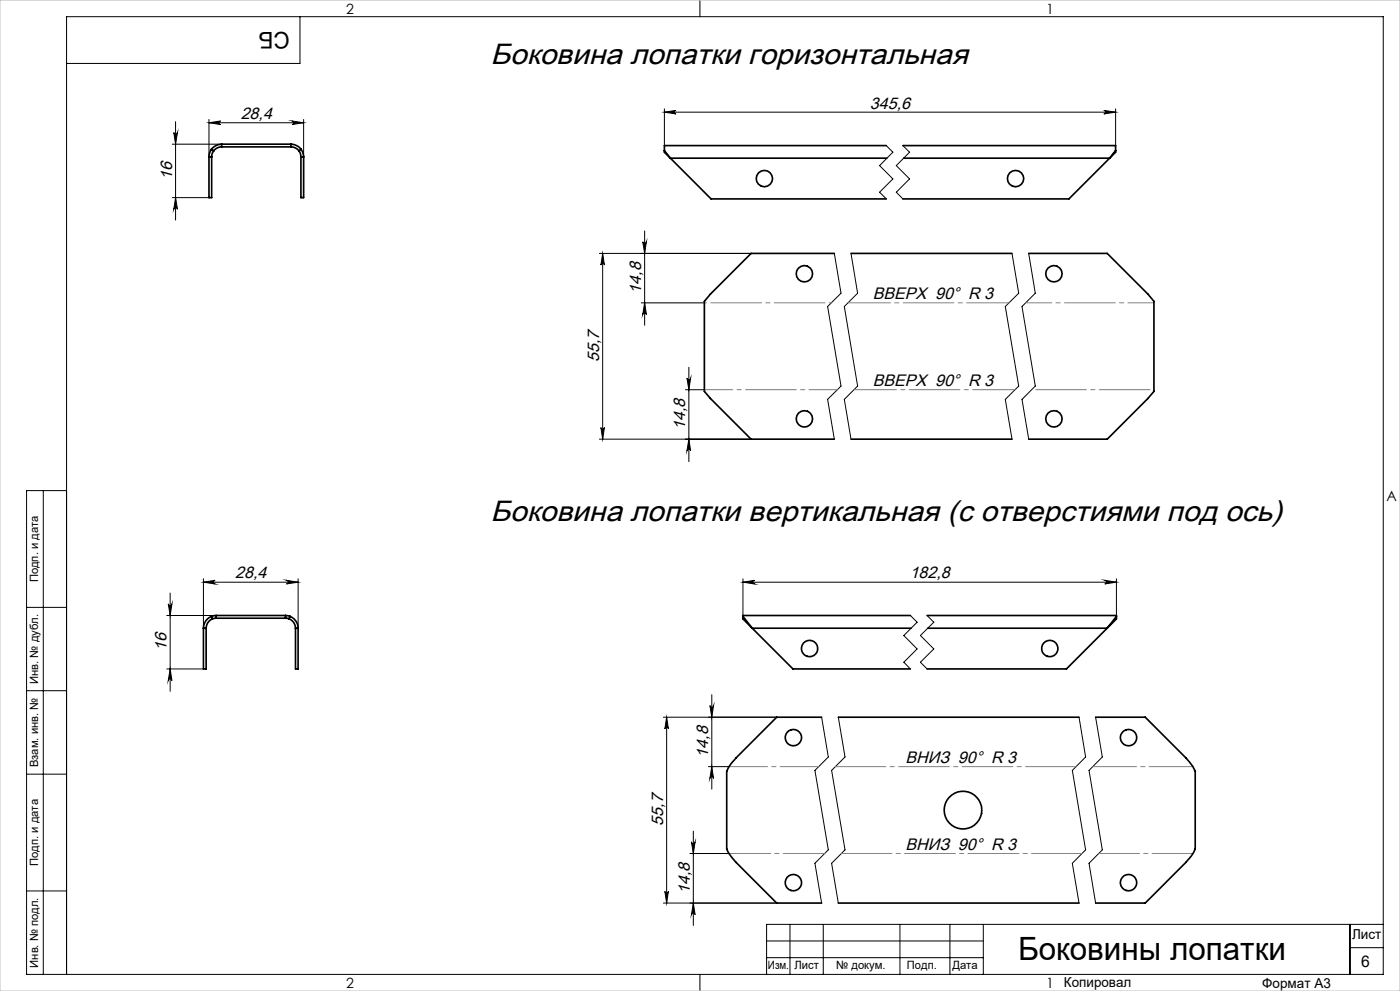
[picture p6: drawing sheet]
<svg xmlns="http://www.w3.org/2000/svg" width="420mm" height="297mm" viewBox="0 0 420 297" stroke-linecap="round" stroke-linejoin="round" font-family="sans-serif">
<g fill="none" stroke="#000" stroke-width=".3">
<path d="M90 5v14h-70M210 0v5M52.1 39.7a.55 .55 0 0 0 .6 .5 .55 .55 0 0 0 .5-.5l-.5 3.5zM52.7 36.5v29.5M62.7 35.8v11.2M62.7 36.8h28.4M62.7 36.8l3.5-.5a.53 .53 0 0 0-.5 .5 .53 .53 0 0 0 .5 .5zM87.6 36.3l3.5 .5-3.5 .5a.53 .53 0 0 0 .5-.5 .53 .53 0 0 0-.5-.5zM91.1 35.8v11.2M199.3 33.6l3.5-.5a.53 .53 0 0 0-.5 .5 .53 .53 0 0 0 .5 .5zM199.3 32.6v11M199.3 33.6h135.4"/>
<path d="M331.2 33.1l3.5 .5-3.5 .5a.53 .53 0 0 0 .5-.5 .53 .53 0 0 0-.5-.5zM334.7 32.6v11M51.7 59.2h11M51.7 43.2h14.8M52.7 59.2l.5 3.5a.55 .55 0 0 0-.5-.5 .55 .55 0 0 0-.6 .5zM265.9 43.6l2 2-4 4 4 4-4 4 2 2M270.9 43.6l2 2-4 4 4 4-4 4 2 2M179.8 75.9h45.5M180.8 75.9l.5 3.5a.53 .53 0 0 0-.5-.5 .53 .53 0 0 0-.5 .5zM180.8 75.9v55.7M192.8 72.5a.55 .55 0 0 0 .6 .5 .55 .55 0 0 0 .5-.5l-.5 3.4zM193.4 69.2v28.3"/>
<path d="M250.3 75.9l2 12-4 4 4 23.8-4 4 2 11.9M255.3 75.9l2 12-4 4 4 23.8-4 4 2 11.9M303.6 75.9l2 12-4 4 4 23.8-4 4 2 11.9M308.6 75.9l2 12-4 4 4 23.8-4 4 2 11.9M192.4 90.8h18.9M193.4 90.8l.5 3.5a.55 .55 0 0 0-.5-.5 .55 .55 0 0 0-.6 .5zM205.6 116.8h5.7M206.1 113.3a.55 .55 0 0 0 .5 .5 .55 .55 0 0 0 .6-.5l-.5 3.5zM206.7 110.1v28.3M179.8 131.6h45.5M180.3 128.1a.53 .53 0 0 0 .5 .5 .53 .53 0 0 0 .5-.5l-.5 3.5zM206.7 131.6l.5 3.5a.55 .55 0 0 0-.6-.5 .55 .55 0 0 0-.5 .5z"/>
<path d="M13 147v145M20 147h-12v145h407v-287h-395v287M51 177.7v29.5M61 174.5l3.5-.6a.55 .55 0 0 0-.5 .6 .55 .55 0 0 0 .5 .5zM61 173.5v14.8M61 174.5h28.4M85.9 173.9l3.5 .6-3.5 .5a.55 .55 0 0 0 .5-.5 .55 .55 0 0 0-.5-.6zM89.4 173.5v14.8M222.9 174.5l3.5-.6a.55 .55 0 0 0-.5 .6 .55 .55 0 0 0 .5 .5zM222.9 174.5h112M222.9 173.5v11M331.4 173.9l3.5 .6-3.5 .5a.55 .55 0 0 0 .5-.5 .55 .55 0 0 0-.5-.6z"/>
<path d="M334.9 173.5v11M8 182h12M50 184.5h14.8M50.5 181a.55 .55 0 0 0 .5 .5 .55 .55 0 0 0 .6-.5l-.6 3.5zM273.1 184.5l2 2-4 4 4 4-4 4 2 2M278.1 184.5l2 2-4 4 4 4-4 4 2 2M8 207h12M50 200.5h11M51 200.5l.6 3.5a.55 .55 0 0 0-.6-.5 .55 .55 0 0 0-.5 .5zM200 214.9v55.7M200 214.9l.5 3.5a.53 .53 0 0 0-.5-.5 .53 .53 0 0 0-.5 .5zM213 211.5a.55 .55 0 0 0 .5 .5 .55 .55 0 0 0 .6-.5l-.6 3.4z"/>
<path d="M213.5 208.2v28.3M233 214.9h-34M246.5 214.9l2 12-4 4 4 23.8-4 4 2 11.9M251.5 214.9l2 12-4 4 4 23.8-4 4 2 11.9M323.7 214.9l2 12-4 4 4 23.8-4 4 2 11.9M328.7 214.9l2 12-4 4 4 23.8-4 4 2 11.9M8 232h12M212.5 229.8h6.2M213.5 229.8l.6 3.5a.55 .55 0 0 0-.6-.5 .55 .55 0 0 0-.5 .5zM207 255.8h11.7M207.4 252.3a.55 .55 0 0 0 .6 .5 .55 .55 0 0 0 .5-.5l-.5 3.5zM208 249.1v28.3"/>
<path d="M8 267h12M199.5 267.1a.53 .53 0 0 0 .5 .6 .53 .53 0 0 0 .5-.6l-.5 3.5zM208 270.6l.5 3.5a.55 .55 0 0 0-.5-.5 .55 .55 0 0 0-.6 .5zM233 270.6h-34M237 277v15M247 277v15M270 277v15M285 277v15M295 277v15M405 277v15M415 277h-185v15M210 292v5"/>
<path d="M230 282h65M230 287h65M405 284h10"/>
</g>
<path d="M247.4 255.8h-28.7" fill="none" stroke="#808080" stroke-width=".3" stroke-dasharray="15.2 1.3 1.3 1.3" stroke-dashoffset="2.8"/>
<path d="M218.7 229.8h26.9" fill="none" stroke="#808080" stroke-width=".3" stroke-dasharray="15.2 1.3 1.3 1.3" stroke-dashoffset="3.7"/>
<path d="M250.6 229.8h72.2M324.6 255.8h-72.2" fill="none" stroke="#808080" stroke-width=".3" stroke-dasharray="15.2 1.3 1.3 1.3" stroke-dashoffset=".1"/>
<path d="M357.9 255.8h-28.3" fill="none" stroke="#808080" stroke-width=".3" stroke-dasharray="15.2 1.3 1.3 1.3" stroke-dashoffset="3"/>
<path d="M327.8 229.8h30.1" fill="none" stroke="#808080" stroke-width=".3" stroke-dasharray="15.2 1.3 1.3 1.3" stroke-dashoffset="2.1"/>
<path d="M211.3 90.7h38.1" fill="none" stroke="#808080" stroke-width=".3" stroke-dasharray="15.2 1.3 1.3 1.3" stroke-dashoffset="-1.9"/>
<path d="M251.2 116.8h-39.9" fill="none" stroke="#808080" stroke-width=".3" stroke-dasharray="15.2 1.3 1.3 1.3" stroke-dashoffset="6.7"/>
<path d="M254.4 90.7h48.3M304.5 116.8h-48.3" fill="none" stroke="#808080" stroke-width=".3" stroke-dasharray="15.2 1.3 1.3 1.3" stroke-dashoffset="2.5"/>
<path d="M307.7 90.7h38.5" fill="none" stroke="#808080" stroke-width=".3" stroke-dasharray="15.2 1.3 1.3 1.3" stroke-dashoffset="7.4"/>
<path d="M346.2 116.8h-36.7" fill="none" stroke="#808080" stroke-width=".3" stroke-dasharray="15.2 1.3 1.3 1.3" stroke-dashoffset="-1.2"/>
<path d="M0 0h420v297h-420z" fill="none" stroke="#c0c0c0" stroke-width=".3"/>
<g fill="#000">
<path d="M62.7 36.8l3.5-.5a.53 .53 0 0 0-.5 .5 .53 .53 0 0 0 .5 .5zM87.6 36.3l3.5 .5-3.5 .5a.53 .53 0 0 0 .5-.5 .53 .53 0 0 0-.5-.5z"/>
<path d="M331.2 33.1l3.5 .5-3.5 .5a.53 .53 0 0 0 .5-.5 .53 .53 0 0 0-.5-.5zM199.3 33.6l3.5-.5a.53 .53 0 0 0-.5 .5 .53 .53 0 0 0 .5 .5z"/>
<path d="M52.7 59.2l.5 3.5a.55 .55 0 0 0-.5-.5 .55 .55 0 0 0-.6 .5zM52.1 39.7a.55 .55 0 0 0 .6 .5 .55 .55 0 0 0 .5-.5l-.5 3.5z"/>
<path d="M192.8 72.5a.55 .55 0 0 0 .6 .5 .55 .55 0 0 0 .5-.5l-.5 3.4zM193.4 90.8l.5 3.5a.55 .55 0 0 0-.5-.5 .55 .55 0 0 0-.6 .5zM206.1 113.3a.55 .55 0 0 0 .5 .5 .55 .55 0 0 0 .6-.5l-.5 3.5zM206.7 131.6l.5 3.5a.55 .55 0 0 0-.6-.5 .55 .55 0 0 0-.5 .5zM180.8 75.9l.5 3.5a.53 .53 0 0 0-.5-.5 .53 .53 0 0 0-.5 .5zM180.3 128.1a.53 .53 0 0 0 .5 .5 .53 .53 0 0 0 .5-.5l-.5 3.5z"/>
<path d="M61 174.5l3.5-.6a.55 .55 0 0 0-.5 .6 .55 .55 0 0 0 .5 .5zM85.9 173.9l3.5 .6-3.5 .5a.55 .55 0 0 0 .5-.5 .55 .55 0 0 0-.5-.6z"/>
<path d="M331.4 173.9l3.5 .6-3.5 .5a.55 .55 0 0 0 .5-.5 .55 .55 0 0 0-.5-.6zM222.9 174.5l3.5-.6a.55 .55 0 0 0-.5 .6 .55 .55 0 0 0 .5 .5z"/>
<path d="M51 200.5l.6 3.5a.55 .55 0 0 0-.6-.5 .55 .55 0 0 0-.5 .5zM50.5 181a.55 .55 0 0 0 .5 .5 .55 .55 0 0 0 .6-.5l-.6 3.5z"/>
<path d="M213.5 229.8l.6 3.5a.55 .55 0 0 0-.6-.5 .55 .55 0 0 0-.5 .5zM213 211.5a.55 .55 0 0 0 .5 .5 .55 .55 0 0 0 .6-.5l-.6 3.4zM208 270.6l.5 3.5a.55 .55 0 0 0-.5-.5 .55 .55 0 0 0-.6 .5zM207.4 252.3a.55 .55 0 0 0 .6 .5 .55 .55 0 0 0 .5-.5l-.5 3.5z"/>
<path d="M199.5 267.1a.53 .53 0 0 0 .5 .6 .53 .53 0 0 0 .5-.6l-.5 3.5zM200 214.9l.5 3.5a.53 .53 0 0 0-.5-.5 .53 .53 0 0 0-.5 .5z"/>
</g>
<g fill="none" stroke="#000" stroke-width=".5">
<path d="M62.7 47h.8M62.7 47v12.2h.8v-12.2M63.4 44.7l-.6 1.5-.1 .8M63.4 44.7l.7 .5M64.1 45.2l-.6 1.2v.6M66.5 44a3 3 0 0 0-2.4 1.2M66.5 43.2a4 4 0 0 0-3.1 1.5M66.5 43.2v.8M66.5 43.2h20.8M66.5 44h20.8M87.3 43.2a4 4 0 0 1 3 1.5M87.3 44a3 3 0 0 1 2.4 1.2"/>
<path d="M87.3 43.2v.8M89.7 45.2l.3 .6 .3 1.2M90.3 47h.8M90.3 47v12.2h.8v-12.2M90.3 44.7l.4 .7 .4 1.6M90.3 44.7l-.6 .5M199.3 45.2l1.8 2.2M199.3 45.2v.4l1.8 1.8M201.1 47.4h65M201.1 47.4l12.2 12.2h52.6M265.9 43.6h-66.6v1.6M270.9 43.6h63.8v1.6"/>
<path d="M271.1 47.4h61.8M332.9 47.4l-12.2 12.2h-49.8M334.7 45.2l-1.8 2.2M334.7 45.2v.4l-1.8 1.8M250.3 75.9h-25l-12.2 12.3-1.8 2.1v27l1.8 2.1 12.2 12.2h25M255.3 75.9h48.3M308.6 75.9h23.6l12.2 12.3 1.8 2.1v27l-1.8 2.1-12.2 12.2h-23.6M255.3 131.6h48.3M61 188.3h.8M61 188.3v12.2h.8v-12.2M63.5 184.7a3.9 3.9 0 0 0-2.5 3.6M63.5 184.7l.2 .8"/>
<path d="M63.7 185.5l-.5 .2a3.1 3.1 0 0 0-1.4 2.6M64.8 185.3l-1.1 .2M64.8 184.5l-1.3 .2M64.8 184.5v.8M64.8 184.5h20.9M64.8 185.3h20.9M85.7 184.5l1.3 .2M85.7 185.3l1 .2M85.7 184.5v.8M86.7 185.5a3.1 3.1 0 0 1 2 2.8M87 184.7a3.9 3.9 0 0 1 2.4 3.6M87 184.7l-.3 .8"/>
<path d="M88.7 188.3h.7M88.7 188.3v12.2h.7v-12.2M222.9 184.7l2.8 3.6M222.9 184.7a2.08 2.08 0 0 0 1.1 1.9l1.7 1.7M225.7 188.3h47.6M225.7 188.3l12.2 12.2h35.2M273.1 184.5h-50.2v.2M278.1 184.5h56.8v.2M278.3 188.3h53.8M332.1 188.3l-12.2 12.2h-41.8M334.9 184.7l-2.8 3.6M334.9 184.7a2.08 2.08 0 0 1-1.1 1.9l-1.7 1.7"/>
<path d="M246.5 214.9h-13.5l-12.2 12.3-1.6 1.8-1.2 2.2v23.2a10.9 10.9 0 0 0 2.8 4l12.2 12.2h13.5M251.5 214.9h72.2M328.7 214.9h14.9l12.2 12.3 2.1 2.5 .7 1.5v23.2l-1.2 2.2-1.6 1.8-12.2 12.2h-14.9M251.5 270.6h72.2"/>
<circle cx="229.3" cy="53.5" r="2.45"/>
<circle cx="304.7" cy="53.5" r="2.45"/>
<circle cx="241.3" cy="82.1" r="2.45"/>
<circle cx="316.2" cy="82.1" r="2.45"/>
<circle cx="241.3" cy="125.5" r="2.46"/>
<circle cx="316.2" cy="125.5" r="2.46"/>
<circle cx="242.9" cy="194.4" r="2.45"/>
<circle cx="314.9" cy="194.4" r="2.45"/>
<circle cx="238" cy="221.1" r="2.46"/>
<circle cx="338.6" cy="221.1" r="2.46"/>
<circle cx="288.9" cy="242.8" r="5.7"/>
<circle cx="238" cy="264.5" r="2.46"/>
<circle cx="338.6" cy="264.5" r="2.46"/>
</g>
<text font-size="9.6" x="305.4" y="287.8">Боковины лопатки</text>
<g font-size="8.8">
<text x="147.2" y="19.1">Боковина лопатки горизонтальная</text>
<text x="147.2" y="156.3">Боковина лопатки вертикальная (с отверстиями под ось)</text>
</g>
<text font-size="6.9" x="86.9" y="9.4" transform="rotate(-180 86.9 9.4)">СБ</text>
<g font-size="5">
<text x="72.2" y="35.7">28,4</text>
<text x="261" y="32.5">345,6</text>
<text x="51.6" y="53.9" transform="rotate(-90 51.6 53.9)">16</text>
<text x="192.3" y="88" transform="rotate(-90 192.3 88)">14,8</text>
<text x="261.8" y="89.6">ВВЕРХ 90° R 3</text>
<text x="179.7" y="108.4" transform="rotate(-90 179.7 108.4)">55,7</text>
<text x="261.8" y="115.7">ВВЕРХ 90° R 3</text>
<text x="205.6" y="128.9" transform="rotate(-90 205.6 128.9)">14,8</text>
<text x="70.6" y="173.4">28,4</text>
<text x="272.9" y="173.4">182,8</text>
<text x="50" y="195.1" transform="rotate(-90 50 195.1)">16</text>
<text x="212.5" y="227" transform="rotate(-90 212.5 227)">14,8</text>
<text x="271.7" y="228.7">ВНИЗ 90° R 3</text>
<text x="198.9" y="247.5" transform="rotate(-90 198.9 247.5)">55,7</text>
<text x="271.7" y="254.8">ВНИЗ 90° R 3</text>
<text x="206.9" y="267.9" transform="rotate(-90 206.9 267.9)">14,8</text>
</g>
<text font-size="4.8" x="408.3" y="289.7">6</text>
<g font-size="4.2">
<text x="103.8" y="4.2">2</text>
<text x="313.8" y="4.2">1</text>
<text x="415.9" y="150.2">A</text>
<text x="103.8" y="296.2">2</text>
<text x="313.8" y="296.2">1</text>
</g>
<g font-size="4.1">
<text x="405.6" y="281.5">Лист</text>
<text x="319.2" y="295.9">Копировал</text>
<text x="378.7" y="296">Формат А3</text>
</g>
<g font-size="3.4">
<text x="11.4" y="174.5" transform="rotate(-90 11.4 174.5)">Подп. и дата</text>
<text x="11.4" y="205" transform="rotate(-90 11.4 205)">Инв. № дубл.</text>
<text x="11.4" y="229.9" transform="rotate(-90 11.4 229.9)">Взам. инв. №</text>
<text x="11.4" y="259.5" transform="rotate(-90 11.4 259.5)">Подп. и дата</text>
<text x="11.4" y="290" transform="rotate(-90 11.4 290)">Инв. № подл.</text>
<text x="230.4" y="290.4">Изм.</text>
<text x="238.3" y="290.4">Лист</text>
<text x="250.9" y="290.4">№ докум.</text>
<text x="272.1" y="290.4">Подп.</text>
<text x="285.7" y="290.5">Дата</text>
</g>
</svg>
